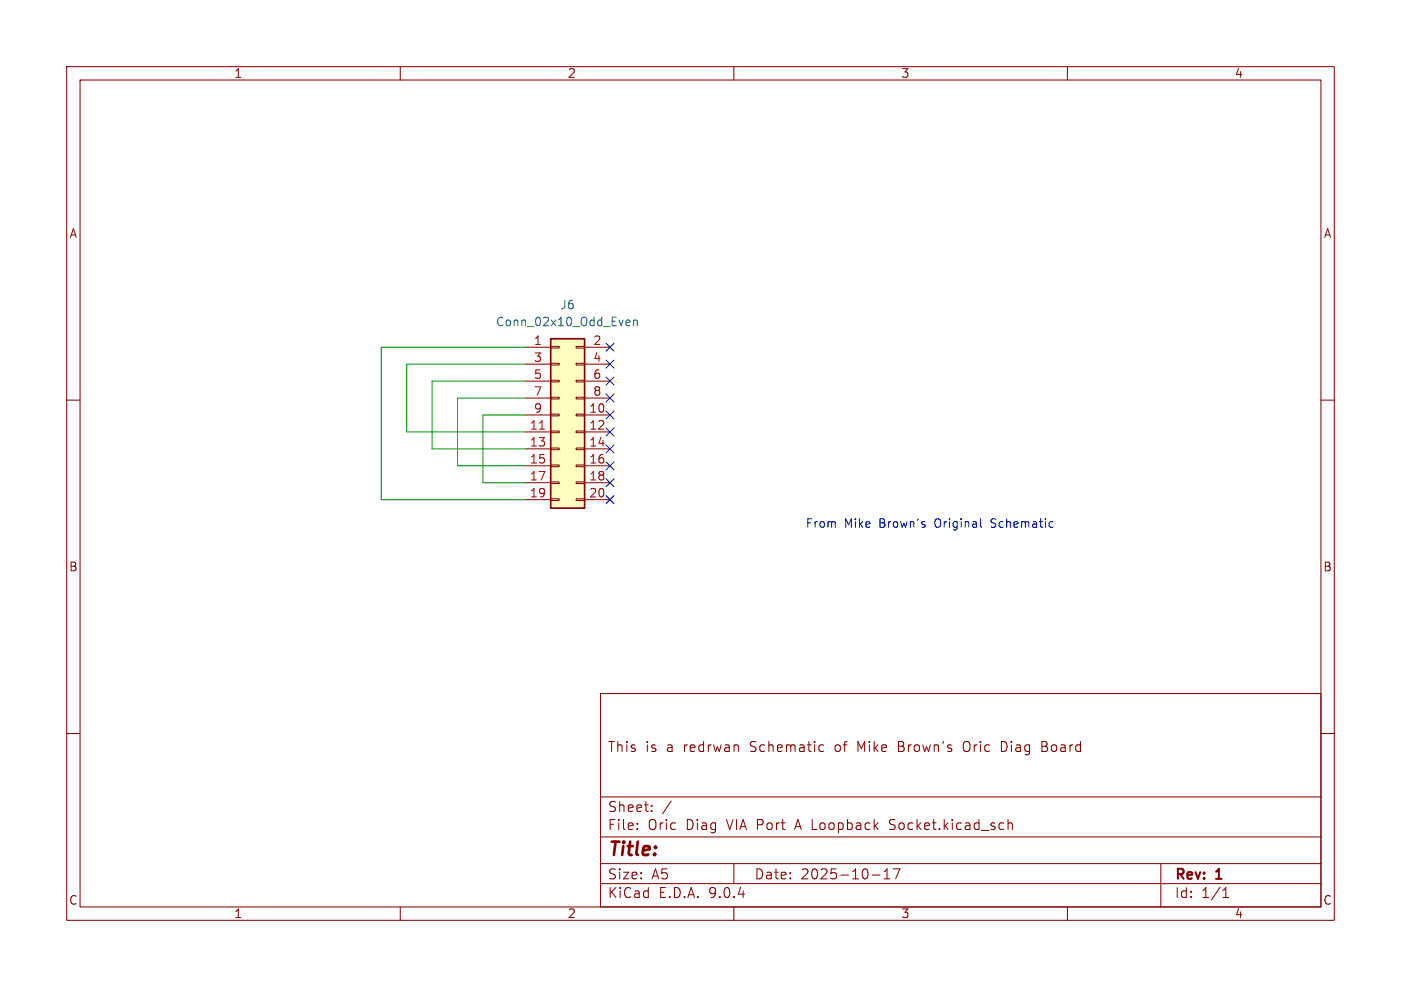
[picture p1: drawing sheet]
<svg xmlns="http://www.w3.org/2000/svg" width="210mm" height="148mm" viewBox="0 0 210 148" stroke-linecap="round" stroke-linejoin="round" font-family="sans-serif">
<g fill="none" stroke="#840000" stroke-width=".15">
<path d="M10 10h190v128h-190zM12 12h186v124h-186zM60 10v2M110 10v2M160 10v2M10 60h2M198 60h2M10 110h2M90 104h108v32h-108zM90 119.5h108M123 111.7l.5 .1M123.5 112.6l-.5 .1"/>
<path d="M134.7 111.9h.5M135.2 111.2h-.5v1.5h.6M144.8 111.2l-.2 .1a.96 .96 0 0 0 .2 1.4M150.7 111.3l-.6-.1v1.5l.6-.1M156.2 111.9h.5M156.7 111.9l.2 .1M156.8 111.3l-.6-.1v1.5h.6M156.8 111.8l-.1 .1M198 110h2M60 136v2M90 132.5h108M90 129.5h108"/>
<path d="M90 125.5h108M95.5 124.2v.2M95.5 123.5v.1M97.7 121.5v.2M97.7 120.8v.1M100.6 120.1l-1.3 1.9M110 136v2M110 129.5v3M130.8 131.2h1.1M132.5 131.8h.9M132.5 130.7l.5-.4v1.5M133.3 124.3l.2 .1"/>
<path d="M133.5 123l-.2 .2 .2 .3M133.9 130.3h1l-.6 1.5M151.1 122.9v1.5M151.1 123.5a.37 .37 0 0 1 .7 .1v.8M160 136v2M174 129.5v6.5M183.3 134.6h.9M183.3 133.5l.5-.4v1.5"/>
</g>
<path d="M82.5 50.8h5.1v25.4h-5.1z" fill="#ffffc2"/>
<path d="M82.5 50.8h5.1v25.4h-5.1z" fill="none" stroke="#840000" stroke-width=".25"/>
<g fill="none" stroke="#840000" stroke-width=".15">
<path d="M78.7 52.1h3.8M78.7 54.6h3.8M78.7 57.2h3.8M78.7 59.7h3.8M82.5 51.9h1.3v.3h-1.3zM82.5 54.5h1.3v.2h-1.3zM82.5 57h1.3v.3h-1.3zM82.5 59.6h1.3v.2h-1.3zM86.4 51.9h1.2v.3h-1.2zM86.4 54.5h1.2v.2h-1.2zM86.4 57h1.2v.3h-1.2zM86.4 59.6h1.2v.2h-1.2z"/>
<path d="M87.6 52.1h3.8M87.6 54.6h3.8M87.6 57.2h3.8M87.6 59.7h3.8M78.7 62.2h3.8M78.7 64.8h3.8M78.7 67.3h3.8M78.7 69.9h3.8M78.7 72.4h3.8M78.7 74.9h3.8M82.5 62.1h1.3v.3h-1.3zM82.5 64.6h1.3v.3h-1.3z"/>
<path d="M82.5 67.2h1.3v.2h-1.3zM82.5 69.7h1.3v.3h-1.3zM82.5 72.3h1.3v.2h-1.3zM82.5 74.8h1.3v.3h-1.3zM86.4 62.1h1.2v.3h-1.2zM86.4 64.6h1.2v.3h-1.2zM86.4 67.2h1.2v.2h-1.2zM86.4 69.7h1.2v.3h-1.2zM86.4 72.3h1.2v.2h-1.2zM86.4 74.8h1.2v.3h-1.2zM87.6 62.2h3.8M87.6 64.8h3.8"/>
<path d="M87.6 67.3h3.8M87.6 69.9h3.8M87.6 72.4h3.8M87.6 74.9h3.8"/>
</g>
<path d="M80.9 64.4h.7" fill="none" stroke="#a90000" stroke-width=".15"/>
<path d="M94 48l.4 .1v.2l-.6 .1M94.4 48.8h-.4M95 48.1l.2-.1 .3 .1v.7M95 48v.8" fill="none" stroke="#006464" stroke-width=".15"/>
<path d="M78.7 59.7h-10.1v10.2h10.1M78.7 52.1h-21.6v22.8h21.6M78.7 57.2h-13.9v10.1h13.9M78.7 54.6h-17.7v10.2h17.7M78.7 62.2h-6.3v10.2h6.3" fill="none" stroke="#009600" stroke-width=".15"/>
<g fill="none" stroke="#000084" stroke-width=".15">
<path d="M90.8 59.1l1.2 1.2M90.8 56.5l1.2 1.3M90.8 54l1.2 1.2M90.8 51.5l1.2 1.2M92 59.1l-1.2 1.2M92 56.5l-1.2 1.3M92 54l-1.2 1.2M92 51.5l-1.2 1.2M90.8 71.8l1.2 1.2M90.8 69.2l1.2 1.3M90.8 66.7l1.2 1.2M90.8 74.3l1.2 1.2"/>
<path d="M90.8 61.6l1.2 1.2M90.8 64.2l1.2 1.2M92 71.8l-1.2 1.2M92 69.2l-1.2 1.3M92 66.7l-1.2 1.2M92 74.3l-1.2 1.2M92 61.6l-1.2 1.2M92 64.2l-1.2 1.2"/>
</g>
<path d="M147 78.9l.2 .2" fill="none" stroke="#0000c2" stroke-width=".15"/>
<text font-size="2.8" fill="#840000" x="91" y="128.9">Title:</text>
<g font-size="2.1" fill="#840000">
<text x="91" y="113">This</text>
<text x="96.7" y="113">is</text>
<text x="100" y="113">a</text>
<text x="102.6" y="113">redrwan</text>
<text x="112.7" y="113">Schematic</text>
<text x="125.6" y="113">of</text>
<text x="129.1" y="113">Mike</text>
<text x="135.3" y="113">Brown's</text>
<text x="145.3" y="113">Oric</text>
<text x="151.1" y="113">Diag</text>
<text x="157.3" y="113">Board</text>
<text x="91" y="124.7">File:</text>
<text x="91" y="122">Sheet:</text>
<text x="97.1" y="124.7">Oric</text>
<text x="102.9" y="124.7">Diag</text>
<text x="109.1" y="124.7">VIA Port</text>
<text x="119.7" y="124.7">A Loopback</text>
<text x="134" y="124.7">Socket.kicad_sch</text>
<text x="91" y="134.9">KiCad</text>
<text x="91" y="132.1">Size:</text>
<text x="97.7" y="132.1">A5</text>
<text x="98.7" y="134.9">E.D.A.</text>
<text x="106.3" y="134.9">9.0.4</text>
<text x="113" y="132.1">Date:</text>
<text x="120" y="132.1">2025-10-17</text>
<text x="176" y="132.3">Rev:</text>
<text x="176" y="134.9">Id:</text>
<text x="180.1" y="134.9">1/1</text>
<text x="182.4" y="132.3">1</text>
</g>
<g font-size="1.8" fill="#840000">
<text x="35" y="11.9">1</text>
<text x="85" y="11.9">2</text>
<text x="135" y="11.9">3</text>
<text x="185" y="11.9">4</text>
<text x="10.3" y="35.9">A</text>
<text x="198.4" y="35.9">A</text>
<text x="10.3" y="85.9">B</text>
<text x="198.3" y="85.9">B</text>
<text x="10.3" y="135.9">C</text>
<text x="35" y="137.9">1</text>
<text x="85" y="137.9">2</text>
<text x="135" y="137.9">3</text>
<text x="185" y="137.9">4</text>
<text x="198.3" y="135.9">C</text>
</g>
<g font-size="1.8" fill="#006464">
<text x="83.9" y="46.6">J6</text>
<text x="74.3" y="49.1">Conn_02x10_Odd_Even</text>
</g>
<g font-size="1.8" fill="#a90000">
<text x="79.9" y="51.8">1</text>
<text x="88.8" y="51.8">2</text>
<text x="79.9" y="54.4">3</text>
<text x="79.9" y="56.9">5</text>
<text x="79.9" y="59.4">7</text>
<text x="88.8" y="54.4">4</text>
<text x="88.8" y="56.9">6</text>
<text x="88.8" y="59.4">8</text>
<text x="79.3" y="64.5">11</text>
<text x="79.9" y="62">9</text>
<text x="88.2" y="62">10</text>
<text x="88.2" y="64.5">12</text>
<text x="79.3" y="67.1">13</text>
<text x="79.3" y="69.6">15</text>
<text x="88.2" y="67.1">14</text>
<text x="88.2" y="69.6">16</text>
<text x="79.3" y="72.1">17</text>
<text x="79.3" y="74.7">19</text>
<text x="88.2" y="72.1">18</text>
<text x="88.2" y="74.7">20</text>
</g>
<g font-size="1.8" fill="#0000c2">
<text x="120.7" y="79.4">From</text>
<text x="126.6" y="79.4">Mike</text>
<text x="131.9" y="79.4">Brown's</text>
<text x="140.4" y="79.4">Original</text>
<text x="149" y="79.4">Schematic</text>
</g>
</svg>
